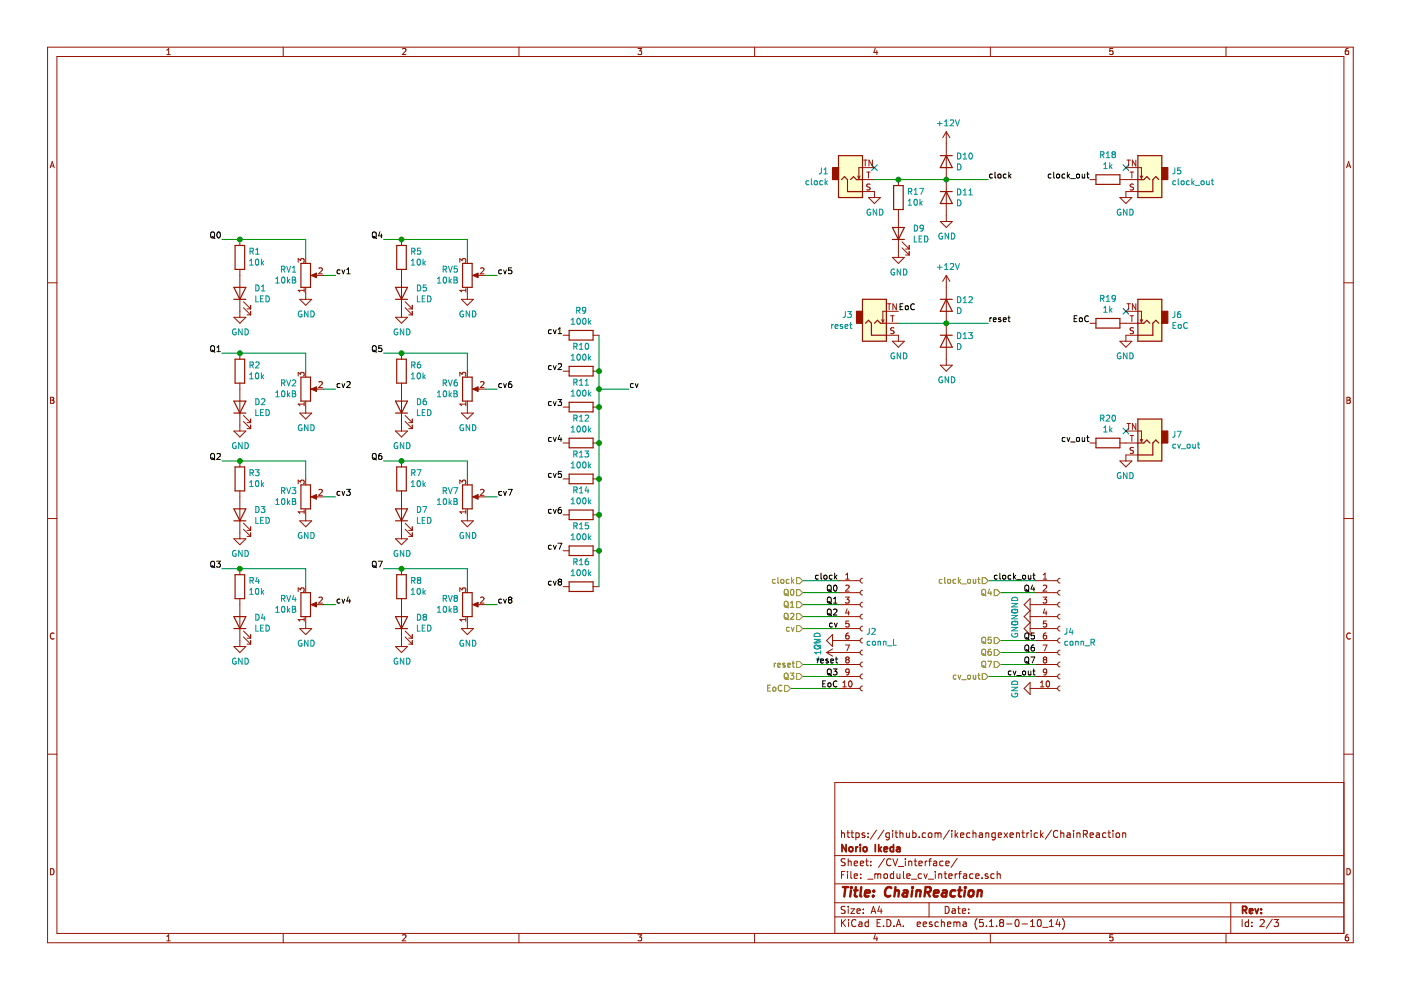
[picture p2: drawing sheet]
EESchema Schematic File Version 4
EELAYER 30 0
EELAYER END
$Descr A4 11693 8268
encoding utf-8
Sheet 2 3
Title "ChainReaction"
Date ""
Rev ""
Comp "Norio Ikeda"
Comment1 "https://github.com/ikechangexentrick/ChainReaction"
Comment2 ""
Comment3 ""
Comment4 ""
$EndDescr
Text Label 9100 3700 2    50   ~ 0
cv_out
$Comp
L Connector:AudioJack2_SwitchT J?
U 1 1
P 9600 3700
AR Path="/62F9C61B" Ref="J?"  Part="1" 
AR Path="/62DBAF4C/62F9C61B" Ref="J?"  Part="1" 
AR Path="/62DB6940/62F9C61B" Ref="J7"  Part="1" 
F 0 "J7" H 9420 3633 50  0000 R CNN
F 1 "cv_out" H 9420 3724 50  0000 R CNN
F 2 "Attenuverter:MJ-355_3.5mm_mono_jack" H 9600 3700 50  0001 C CNN
F 3 "~" H 9600 3700 50  0001 C CNN
	1    9600 3700
	-1   0    0    1   
$EndComp
$Comp
L power:GND #PWR?
U 1 1
P 9400 3800
AR Path="/62F9C621" Ref="#PWR?"  Part="1" 
AR Path="/62DBAF4C/62F9C621" Ref="#PWR?"  Part="1" 
AR Path="/62DB6940/62F9C621" Ref="#PWR032"  Part="1" 
F 0 "#PWR032" H 9400 3550 50  0001 C CNN
F 1 "GND" H 9405 3627 50  0000 C CNN
F 2 "" H 9400 3800 50  0001 C CNN
F 3 "" H 9400 3800 50  0001 C CNN
	1    9400 3800
	-1   0    0    -1  
$EndComp
$Comp
L Device:R R?
U 1 1
P 9250 3700
AR Path="/62F9C627" Ref="R?"  Part="1" 
AR Path="/62DBAF4C/62F9C627" Ref="R?"  Part="1" 
AR Path="/62DB6940/62F9C627" Ref="R20"  Part="1" 
F 0 "R20" V 9043 3700 50  0000 C CNN
F 1 "1k" V 9134 3700 50  0000 C CNN
F 2 "Resistor_THT:R_Axial_DIN0207_L6.3mm_D2.5mm_P2.54mm_Vertical" V 9180 3700 50  0001 C CNN
F 3 "~" H 9250 3700 50  0001 C CNN
	1    9250 3700
	0    1    1    0   
$EndComp
NoConn ~ 9400 3600
$Comp
L Device:R_POT RV?
U 1 1
P 2550 2300
AR Path="/62FA50C2" Ref="RV?"  Part="1" 
AR Path="/62DBAF4C/62FA50C2" Ref="RV?"  Part="1" 
AR Path="/62DB6940/62FA50C2" Ref="RV1"  Part="1" 
F 0 "RV1" H 2480 2254 50  0000 R CNN
F 1 "10kB" H 2480 2345 50  0000 R CNN
F 2 "Attenuverter:Potentiometer_Alps_RK09L_Single_Vertical" H 2550 2300 50  0001 C CNN
F 3 "~" H 2550 2300 50  0001 C CNN
	1    2550 2300
	1    0    0    1   
$EndComp
$Comp
L Device:LED D?
U 1 1
P 2000 2450
AR Path="/62FA50C8" Ref="D?"  Part="1" 
AR Path="/62DBAF4C/62FA50C8" Ref="D?"  Part="1" 
AR Path="/62DB6940/62FA50C8" Ref="D1"  Part="1" 
F 0 "D1" V 2039 2332 50  0000 R CNN
F 1 "LED" V 1948 2332 50  0000 R CNN
F 2 "LED_THT:LED_D4.0mm" H 2000 2450 50  0001 C CNN
F 3 "" H 2000 2450 50  0001 C CNN
	1    2000 2450
	0    -1   -1   0   
$EndComp
$Comp
L Device:R R?
U 1 1
P 2000 2150
AR Path="/62FA50CE" Ref="R?"  Part="1" 
AR Path="/62DBAF4C/62FA50CE" Ref="R?"  Part="1" 
AR Path="/62DB6940/62FA50CE" Ref="R1"  Part="1" 
F 0 "R1" H 1930 2104 50  0000 R CNN
F 1 "10k" H 1930 2195 50  0000 R CNN
F 2 "Resistor_THT:R_Axial_DIN0207_L6.3mm_D2.5mm_P2.54mm_Vertical" V 1930 2150 50  0001 C CNN
F 3 "~" H 2000 2150 50  0001 C CNN
	1    2000 2150
	-1   0    0    1   
$EndComp
$Comp
L power:GND #PWR?
U 1 1
P 2000 2600
AR Path="/62FA50D4" Ref="#PWR?"  Part="1" 
AR Path="/62DBAF4C/62FA50D4" Ref="#PWR?"  Part="1" 
AR Path="/62DB6940/62FA50D4" Ref="#PWR01"  Part="1" 
F 0 "#PWR01" H 2000 2350 50  0001 C CNN
F 1 "GND" H 2005 2427 50  0000 C CNN
F 2 "" H 2000 2600 50  0001 C CNN
F 3 "" H 2000 2600 50  0001 C CNN
	1    2000 2600
	1    0    0    -1  
$EndComp
$Comp
L power:GND #PWR?
U 1 1
P 2550 2450
AR Path="/62FA50DA" Ref="#PWR?"  Part="1" 
AR Path="/62DBAF4C/62FA50DA" Ref="#PWR?"  Part="1" 
AR Path="/62DB6940/62FA50DA" Ref="#PWR05"  Part="1" 
F 0 "#PWR05" H 2550 2200 50  0001 C CNN
F 1 "GND" H 2555 2277 50  0000 C CNN
F 2 "" H 2550 2450 50  0001 C CNN
F 3 "" H 2550 2450 50  0001 C CNN
	1    2550 2450
	1    0    0    -1  
$EndComp
Wire Wire Line
	1850 2000 2000 2000
Wire Wire Line
	2550 2000 2550 2150
Connection ~ 2000 2000
Wire Wire Line
	2000 2000 2550 2000
Wire Wire Line
	2700 2300 2800 2300
Text Label 1850 2000 2    50   ~ 0
Q0
Text Label 2800 2300 0    50   ~ 0
cv1
$Comp
L Device:R_POT RV?
U 1 1
P 2550 3250
AR Path="/62FA50E7" Ref="RV?"  Part="1" 
AR Path="/62DBAF4C/62FA50E7" Ref="RV?"  Part="1" 
AR Path="/62DB6940/62FA50E7" Ref="RV2"  Part="1" 
F 0 "RV2" H 2480 3204 50  0000 R CNN
F 1 "10kB" H 2480 3295 50  0000 R CNN
F 2 "Attenuverter:Potentiometer_Alps_RK09L_Single_Vertical" H 2550 3250 50  0001 C CNN
F 3 "~" H 2550 3250 50  0001 C CNN
	1    2550 3250
	1    0    0    1   
$EndComp
$Comp
L Device:LED D?
U 1 1
P 2000 3400
AR Path="/62FA50ED" Ref="D?"  Part="1" 
AR Path="/62DBAF4C/62FA50ED" Ref="D?"  Part="1" 
AR Path="/62DB6940/62FA50ED" Ref="D2"  Part="1" 
F 0 "D2" V 2039 3282 50  0000 R CNN
F 1 "LED" V 1948 3282 50  0000 R CNN
F 2 "LED_THT:LED_D4.0mm" H 2000 3400 50  0001 C CNN
F 3 "" H 2000 3400 50  0001 C CNN
	1    2000 3400
	0    -1   -1   0   
$EndComp
$Comp
L Device:R R?
U 1 1
P 2000 3100
AR Path="/62FA50F3" Ref="R?"  Part="1" 
AR Path="/62DBAF4C/62FA50F3" Ref="R?"  Part="1" 
AR Path="/62DB6940/62FA50F3" Ref="R2"  Part="1" 
F 0 "R2" H 1930 3054 50  0000 R CNN
F 1 "10k" H 1930 3145 50  0000 R CNN
F 2 "Resistor_THT:R_Axial_DIN0207_L6.3mm_D2.5mm_P2.54mm_Vertical" V 1930 3100 50  0001 C CNN
F 3 "~" H 2000 3100 50  0001 C CNN
	1    2000 3100
	-1   0    0    1   
$EndComp
$Comp
L power:GND #PWR?
U 1 1
P 2000 3550
AR Path="/62FA50F9" Ref="#PWR?"  Part="1" 
AR Path="/62DBAF4C/62FA50F9" Ref="#PWR?"  Part="1" 
AR Path="/62DB6940/62FA50F9" Ref="#PWR02"  Part="1" 
F 0 "#PWR02" H 2000 3300 50  0001 C CNN
F 1 "GND" H 2005 3377 50  0000 C CNN
F 2 "" H 2000 3550 50  0001 C CNN
F 3 "" H 2000 3550 50  0001 C CNN
	1    2000 3550
	1    0    0    -1  
$EndComp
$Comp
L power:GND #PWR?
U 1 1
P 2550 3400
AR Path="/62FA50FF" Ref="#PWR?"  Part="1" 
AR Path="/62DBAF4C/62FA50FF" Ref="#PWR?"  Part="1" 
AR Path="/62DB6940/62FA50FF" Ref="#PWR06"  Part="1" 
F 0 "#PWR06" H 2550 3150 50  0001 C CNN
F 1 "GND" H 2555 3227 50  0000 C CNN
F 2 "" H 2550 3400 50  0001 C CNN
F 3 "" H 2550 3400 50  0001 C CNN
	1    2550 3400
	1    0    0    -1  
$EndComp
Wire Wire Line
	1850 2950 2000 2950
Wire Wire Line
	2550 2950 2550 3100
Connection ~ 2000 2950
Wire Wire Line
	2000 2950 2550 2950
Wire Wire Line
	2700 3250 2800 3250
Text Label 1850 2950 2    50   ~ 0
Q1
Text Label 2800 3250 0    50   ~ 0
cv2
$Comp
L Device:R_POT RV?
U 1 1
P 2550 4150
AR Path="/62FA510C" Ref="RV?"  Part="1" 
AR Path="/62DBAF4C/62FA510C" Ref="RV?"  Part="1" 
AR Path="/62DB6940/62FA510C" Ref="RV3"  Part="1" 
F 0 "RV3" H 2480 4104 50  0000 R CNN
F 1 "10kB" H 2480 4195 50  0000 R CNN
F 2 "Attenuverter:Potentiometer_Alps_RK09L_Single_Vertical" H 2550 4150 50  0001 C CNN
F 3 "~" H 2550 4150 50  0001 C CNN
	1    2550 4150
	1    0    0    1   
$EndComp
$Comp
L Device:LED D?
U 1 1
P 2000 4300
AR Path="/62FA5112" Ref="D?"  Part="1" 
AR Path="/62DBAF4C/62FA5112" Ref="D?"  Part="1" 
AR Path="/62DB6940/62FA5112" Ref="D3"  Part="1" 
F 0 "D3" V 2039 4182 50  0000 R CNN
F 1 "LED" V 1948 4182 50  0000 R CNN
F 2 "LED_THT:LED_D4.0mm" H 2000 4300 50  0001 C CNN
F 3 "" H 2000 4300 50  0001 C CNN
	1    2000 4300
	0    -1   -1   0   
$EndComp
$Comp
L Device:R R?
U 1 1
P 2000 4000
AR Path="/62FA5118" Ref="R?"  Part="1" 
AR Path="/62DBAF4C/62FA5118" Ref="R?"  Part="1" 
AR Path="/62DB6940/62FA5118" Ref="R3"  Part="1" 
F 0 "R3" H 1930 3954 50  0000 R CNN
F 1 "10k" H 1930 4045 50  0000 R CNN
F 2 "Resistor_THT:R_Axial_DIN0207_L6.3mm_D2.5mm_P2.54mm_Vertical" V 1930 4000 50  0001 C CNN
F 3 "~" H 2000 4000 50  0001 C CNN
	1    2000 4000
	-1   0    0    1   
$EndComp
$Comp
L power:GND #PWR?
U 1 1
P 2000 4450
AR Path="/62FA511E" Ref="#PWR?"  Part="1" 
AR Path="/62DBAF4C/62FA511E" Ref="#PWR?"  Part="1" 
AR Path="/62DB6940/62FA511E" Ref="#PWR03"  Part="1" 
F 0 "#PWR03" H 2000 4200 50  0001 C CNN
F 1 "GND" H 2005 4277 50  0000 C CNN
F 2 "" H 2000 4450 50  0001 C CNN
F 3 "" H 2000 4450 50  0001 C CNN
	1    2000 4450
	1    0    0    -1  
$EndComp
$Comp
L power:GND #PWR?
U 1 1
P 2550 4300
AR Path="/62FA5124" Ref="#PWR?"  Part="1" 
AR Path="/62DBAF4C/62FA5124" Ref="#PWR?"  Part="1" 
AR Path="/62DB6940/62FA5124" Ref="#PWR07"  Part="1" 
F 0 "#PWR07" H 2550 4050 50  0001 C CNN
F 1 "GND" H 2555 4127 50  0000 C CNN
F 2 "" H 2550 4300 50  0001 C CNN
F 3 "" H 2550 4300 50  0001 C CNN
	1    2550 4300
	1    0    0    -1  
$EndComp
Wire Wire Line
	1850 3850 2000 3850
Wire Wire Line
	2550 3850 2550 4000
Connection ~ 2000 3850
Wire Wire Line
	2000 3850 2550 3850
Wire Wire Line
	2700 4150 2800 4150
Text Label 1850 3850 2    50   ~ 0
Q2
Text Label 2800 4150 0    50   ~ 0
cv3
$Comp
L Device:R_POT RV?
U 1 1
P 2550 5050
AR Path="/62FA5131" Ref="RV?"  Part="1" 
AR Path="/62DBAF4C/62FA5131" Ref="RV?"  Part="1" 
AR Path="/62DB6940/62FA5131" Ref="RV4"  Part="1" 
F 0 "RV4" H 2480 5004 50  0000 R CNN
F 1 "10kB" H 2480 5095 50  0000 R CNN
F 2 "Attenuverter:Potentiometer_Alps_RK09L_Single_Vertical" H 2550 5050 50  0001 C CNN
F 3 "~" H 2550 5050 50  0001 C CNN
	1    2550 5050
	1    0    0    1   
$EndComp
$Comp
L Device:LED D?
U 1 1
P 2000 5200
AR Path="/62FA5137" Ref="D?"  Part="1" 
AR Path="/62DBAF4C/62FA5137" Ref="D?"  Part="1" 
AR Path="/62DB6940/62FA5137" Ref="D4"  Part="1" 
F 0 "D4" V 2039 5082 50  0000 R CNN
F 1 "LED" V 1948 5082 50  0000 R CNN
F 2 "LED_THT:LED_D4.0mm" H 2000 5200 50  0001 C CNN
F 3 "" H 2000 5200 50  0001 C CNN
	1    2000 5200
	0    -1   -1   0   
$EndComp
$Comp
L Device:R R?
U 1 1
P 2000 4900
AR Path="/62FA513D" Ref="R?"  Part="1" 
AR Path="/62DBAF4C/62FA513D" Ref="R?"  Part="1" 
AR Path="/62DB6940/62FA513D" Ref="R4"  Part="1" 
F 0 "R4" H 1930 4854 50  0000 R CNN
F 1 "10k" H 1930 4945 50  0000 R CNN
F 2 "Resistor_THT:R_Axial_DIN0207_L6.3mm_D2.5mm_P2.54mm_Vertical" V 1930 4900 50  0001 C CNN
F 3 "~" H 2000 4900 50  0001 C CNN
	1    2000 4900
	-1   0    0    1   
$EndComp
$Comp
L power:GND #PWR?
U 1 1
P 2000 5350
AR Path="/62FA5143" Ref="#PWR?"  Part="1" 
AR Path="/62DBAF4C/62FA5143" Ref="#PWR?"  Part="1" 
AR Path="/62DB6940/62FA5143" Ref="#PWR04"  Part="1" 
F 0 "#PWR04" H 2000 5100 50  0001 C CNN
F 1 "GND" H 2005 5177 50  0000 C CNN
F 2 "" H 2000 5350 50  0001 C CNN
F 3 "" H 2000 5350 50  0001 C CNN
	1    2000 5350
	1    0    0    -1  
$EndComp
$Comp
L power:GND #PWR?
U 1 1
P 2550 5200
AR Path="/62FA5149" Ref="#PWR?"  Part="1" 
AR Path="/62DBAF4C/62FA5149" Ref="#PWR?"  Part="1" 
AR Path="/62DB6940/62FA5149" Ref="#PWR08"  Part="1" 
F 0 "#PWR08" H 2550 4950 50  0001 C CNN
F 1 "GND" H 2555 5027 50  0000 C CNN
F 2 "" H 2550 5200 50  0001 C CNN
F 3 "" H 2550 5200 50  0001 C CNN
	1    2550 5200
	1    0    0    -1  
$EndComp
Wire Wire Line
	1850 4750 2000 4750
Wire Wire Line
	2550 4750 2550 4900
Connection ~ 2000 4750
Wire Wire Line
	2000 4750 2550 4750
Wire Wire Line
	2700 5050 2800 5050
Text Label 1850 4750 2    50   ~ 0
Q3
Text Label 2800 5050 0    50   ~ 0
cv4
$Comp
L Device:R_POT RV?
U 1 1
P 3900 2300
AR Path="/62FA5156" Ref="RV?"  Part="1" 
AR Path="/62DBAF4C/62FA5156" Ref="RV?"  Part="1" 
AR Path="/62DB6940/62FA5156" Ref="RV5"  Part="1" 
F 0 "RV5" H 3830 2254 50  0000 R CNN
F 1 "10kB" H 3830 2345 50  0000 R CNN
F 2 "Attenuverter:Potentiometer_Alps_RK09L_Single_Vertical" H 3900 2300 50  0001 C CNN
F 3 "~" H 3900 2300 50  0001 C CNN
	1    3900 2300
	1    0    0    1   
$EndComp
$Comp
L Device:LED D?
U 1 1
P 3350 2450
AR Path="/62FA515C" Ref="D?"  Part="1" 
AR Path="/62DBAF4C/62FA515C" Ref="D?"  Part="1" 
AR Path="/62DB6940/62FA515C" Ref="D5"  Part="1" 
F 0 "D5" V 3389 2332 50  0000 R CNN
F 1 "LED" V 3298 2332 50  0000 R CNN
F 2 "LED_THT:LED_D4.0mm" H 3350 2450 50  0001 C CNN
F 3 "" H 3350 2450 50  0001 C CNN
	1    3350 2450
	0    -1   -1   0   
$EndComp
$Comp
L Device:R R?
U 1 1
P 3350 2150
AR Path="/62FA5162" Ref="R?"  Part="1" 
AR Path="/62DBAF4C/62FA5162" Ref="R?"  Part="1" 
AR Path="/62DB6940/62FA5162" Ref="R5"  Part="1" 
F 0 "R5" H 3280 2104 50  0000 R CNN
F 1 "10k" H 3280 2195 50  0000 R CNN
F 2 "Resistor_THT:R_Axial_DIN0207_L6.3mm_D2.5mm_P2.54mm_Vertical" V 3280 2150 50  0001 C CNN
F 3 "~" H 3350 2150 50  0001 C CNN
	1    3350 2150
	-1   0    0    1   
$EndComp
$Comp
L power:GND #PWR?
U 1 1
P 3350 2600
AR Path="/62FA5168" Ref="#PWR?"  Part="1" 
AR Path="/62DBAF4C/62FA5168" Ref="#PWR?"  Part="1" 
AR Path="/62DB6940/62FA5168" Ref="#PWR09"  Part="1" 
F 0 "#PWR09" H 3350 2350 50  0001 C CNN
F 1 "GND" H 3355 2427 50  0000 C CNN
F 2 "" H 3350 2600 50  0001 C CNN
F 3 "" H 3350 2600 50  0001 C CNN
	1    3350 2600
	1    0    0    -1  
$EndComp
$Comp
L power:GND #PWR?
U 1 1
P 3900 2450
AR Path="/62FA516E" Ref="#PWR?"  Part="1" 
AR Path="/62DBAF4C/62FA516E" Ref="#PWR?"  Part="1" 
AR Path="/62DB6940/62FA516E" Ref="#PWR013"  Part="1" 
F 0 "#PWR013" H 3900 2200 50  0001 C CNN
F 1 "GND" H 3905 2277 50  0000 C CNN
F 2 "" H 3900 2450 50  0001 C CNN
F 3 "" H 3900 2450 50  0001 C CNN
	1    3900 2450
	1    0    0    -1  
$EndComp
Wire Wire Line
	3200 2000 3350 2000
Wire Wire Line
	3900 2000 3900 2150
Connection ~ 3350 2000
Wire Wire Line
	3350 2000 3900 2000
Wire Wire Line
	4050 2300 4150 2300
Text Label 3200 2000 2    50   ~ 0
Q4
$Comp
L Device:R_POT RV?
U 1 1
P 3900 3250
AR Path="/62FA517A" Ref="RV?"  Part="1" 
AR Path="/62DBAF4C/62FA517A" Ref="RV?"  Part="1" 
AR Path="/62DB6940/62FA517A" Ref="RV6"  Part="1" 
F 0 "RV6" H 3830 3204 50  0000 R CNN
F 1 "10kB" H 3830 3295 50  0000 R CNN
F 2 "Attenuverter:Potentiometer_Alps_RK09L_Single_Vertical" H 3900 3250 50  0001 C CNN
F 3 "~" H 3900 3250 50  0001 C CNN
	1    3900 3250
	1    0    0    1   
$EndComp
$Comp
L Device:LED D?
U 1 1
P 3350 3400
AR Path="/62FA5180" Ref="D?"  Part="1" 
AR Path="/62DBAF4C/62FA5180" Ref="D?"  Part="1" 
AR Path="/62DB6940/62FA5180" Ref="D6"  Part="1" 
F 0 "D6" V 3389 3282 50  0000 R CNN
F 1 "LED" V 3298 3282 50  0000 R CNN
F 2 "LED_THT:LED_D4.0mm" H 3350 3400 50  0001 C CNN
F 3 "" H 3350 3400 50  0001 C CNN
	1    3350 3400
	0    -1   -1   0   
$EndComp
$Comp
L Device:R R?
U 1 1
P 3350 3100
AR Path="/62FA5186" Ref="R?"  Part="1" 
AR Path="/62DBAF4C/62FA5186" Ref="R?"  Part="1" 
AR Path="/62DB6940/62FA5186" Ref="R6"  Part="1" 
F 0 "R6" H 3280 3054 50  0000 R CNN
F 1 "10k" H 3280 3145 50  0000 R CNN
F 2 "Resistor_THT:R_Axial_DIN0207_L6.3mm_D2.5mm_P2.54mm_Vertical" V 3280 3100 50  0001 C CNN
F 3 "~" H 3350 3100 50  0001 C CNN
	1    3350 3100
	-1   0    0    1   
$EndComp
$Comp
L power:GND #PWR?
U 1 1
P 3350 3550
AR Path="/62FA518C" Ref="#PWR?"  Part="1" 
AR Path="/62DBAF4C/62FA518C" Ref="#PWR?"  Part="1" 
AR Path="/62DB6940/62FA518C" Ref="#PWR010"  Part="1" 
F 0 "#PWR010" H 3350 3300 50  0001 C CNN
F 1 "GND" H 3355 3377 50  0000 C CNN
F 2 "" H 3350 3550 50  0001 C CNN
F 3 "" H 3350 3550 50  0001 C CNN
	1    3350 3550
	1    0    0    -1  
$EndComp
$Comp
L power:GND #PWR?
U 1 1
P 3900 3400
AR Path="/62FA5192" Ref="#PWR?"  Part="1" 
AR Path="/62DBAF4C/62FA5192" Ref="#PWR?"  Part="1" 
AR Path="/62DB6940/62FA5192" Ref="#PWR014"  Part="1" 
F 0 "#PWR014" H 3900 3150 50  0001 C CNN
F 1 "GND" H 3905 3227 50  0000 C CNN
F 2 "" H 3900 3400 50  0001 C CNN
F 3 "" H 3900 3400 50  0001 C CNN
	1    3900 3400
	1    0    0    -1  
$EndComp
Wire Wire Line
	3200 2950 3350 2950
Wire Wire Line
	3900 2950 3900 3100
Connection ~ 3350 2950
Wire Wire Line
	3350 2950 3900 2950
Wire Wire Line
	4050 3250 4150 3250
Text Label 3200 2950 2    50   ~ 0
Q5
$Comp
L Device:R_POT RV?
U 1 1
P 3900 4150
AR Path="/62FA519E" Ref="RV?"  Part="1" 
AR Path="/62DBAF4C/62FA519E" Ref="RV?"  Part="1" 
AR Path="/62DB6940/62FA519E" Ref="RV7"  Part="1" 
F 0 "RV7" H 3830 4104 50  0000 R CNN
F 1 "10kB" H 3830 4195 50  0000 R CNN
F 2 "Attenuverter:Potentiometer_Alps_RK09L_Single_Vertical" H 3900 4150 50  0001 C CNN
F 3 "~" H 3900 4150 50  0001 C CNN
	1    3900 4150
	1    0    0    1   
$EndComp
$Comp
L Device:LED D?
U 1 1
P 3350 4300
AR Path="/62FA51A4" Ref="D?"  Part="1" 
AR Path="/62DBAF4C/62FA51A4" Ref="D?"  Part="1" 
AR Path="/62DB6940/62FA51A4" Ref="D7"  Part="1" 
F 0 "D7" V 3389 4182 50  0000 R CNN
F 1 "LED" V 3298 4182 50  0000 R CNN
F 2 "LED_THT:LED_D4.0mm" H 3350 4300 50  0001 C CNN
F 3 "" H 3350 4300 50  0001 C CNN
	1    3350 4300
	0    -1   -1   0   
$EndComp
$Comp
L Device:R R?
U 1 1
P 3350 4000
AR Path="/62FA51AA" Ref="R?"  Part="1" 
AR Path="/62DBAF4C/62FA51AA" Ref="R?"  Part="1" 
AR Path="/62DB6940/62FA51AA" Ref="R7"  Part="1" 
F 0 "R7" H 3280 3954 50  0000 R CNN
F 1 "10k" H 3280 4045 50  0000 R CNN
F 2 "Resistor_THT:R_Axial_DIN0207_L6.3mm_D2.5mm_P2.54mm_Vertical" V 3280 4000 50  0001 C CNN
F 3 "~" H 3350 4000 50  0001 C CNN
	1    3350 4000
	-1   0    0    1   
$EndComp
$Comp
L power:GND #PWR?
U 1 1
P 3350 4450
AR Path="/62FA51B0" Ref="#PWR?"  Part="1" 
AR Path="/62DBAF4C/62FA51B0" Ref="#PWR?"  Part="1" 
AR Path="/62DB6940/62FA51B0" Ref="#PWR011"  Part="1" 
F 0 "#PWR011" H 3350 4200 50  0001 C CNN
F 1 "GND" H 3355 4277 50  0000 C CNN
F 2 "" H 3350 4450 50  0001 C CNN
F 3 "" H 3350 4450 50  0001 C CNN
	1    3350 4450
	1    0    0    -1  
$EndComp
$Comp
L power:GND #PWR?
U 1 1
P 3900 4300
AR Path="/62FA51B6" Ref="#PWR?"  Part="1" 
AR Path="/62DBAF4C/62FA51B6" Ref="#PWR?"  Part="1" 
AR Path="/62DB6940/62FA51B6" Ref="#PWR015"  Part="1" 
F 0 "#PWR015" H 3900 4050 50  0001 C CNN
F 1 "GND" H 3905 4127 50  0000 C CNN
F 2 "" H 3900 4300 50  0001 C CNN
F 3 "" H 3900 4300 50  0001 C CNN
	1    3900 4300
	1    0    0    -1  
$EndComp
Wire Wire Line
	3200 3850 3350 3850
Wire Wire Line
	3900 3850 3900 4000
Connection ~ 3350 3850
Wire Wire Line
	3350 3850 3900 3850
Wire Wire Line
	4050 4150 4150 4150
Text Label 3200 3850 2    50   ~ 0
Q6
$Comp
L Device:R_POT RV?
U 1 1
P 3900 5050
AR Path="/62FA51C2" Ref="RV?"  Part="1" 
AR Path="/62DBAF4C/62FA51C2" Ref="RV?"  Part="1" 
AR Path="/62DB6940/62FA51C2" Ref="RV8"  Part="1" 
F 0 "RV8" H 3830 5004 50  0000 R CNN
F 1 "10kB" H 3830 5095 50  0000 R CNN
F 2 "Attenuverter:Potentiometer_Alps_RK09L_Single_Vertical" H 3900 5050 50  0001 C CNN
F 3 "~" H 3900 5050 50  0001 C CNN
	1    3900 5050
	1    0    0    1   
$EndComp
$Comp
L Device:LED D?
U 1 1
P 3350 5200
AR Path="/62FA51C8" Ref="D?"  Part="1" 
AR Path="/62DBAF4C/62FA51C8" Ref="D?"  Part="1" 
AR Path="/62DB6940/62FA51C8" Ref="D8"  Part="1" 
F 0 "D8" V 3389 5082 50  0000 R CNN
F 1 "LED" V 3298 5082 50  0000 R CNN
F 2 "LED_THT:LED_D4.0mm" H 3350 5200 50  0001 C CNN
F 3 "" H 3350 5200 50  0001 C CNN
	1    3350 5200
	0    -1   -1   0   
$EndComp
$Comp
L Device:R R?
U 1 1
P 3350 4900
AR Path="/62FA51CE" Ref="R?"  Part="1" 
AR Path="/62DBAF4C/62FA51CE" Ref="R?"  Part="1" 
AR Path="/62DB6940/62FA51CE" Ref="R8"  Part="1" 
F 0 "R8" H 3280 4854 50  0000 R CNN
F 1 "10k" H 3280 4945 50  0000 R CNN
F 2 "Resistor_THT:R_Axial_DIN0207_L6.3mm_D2.5mm_P2.54mm_Vertical" V 3280 4900 50  0001 C CNN
F 3 "~" H 3350 4900 50  0001 C CNN
	1    3350 4900
	-1   0    0    1   
$EndComp
$Comp
L power:GND #PWR?
U 1 1
P 3350 5350
AR Path="/62FA51D4" Ref="#PWR?"  Part="1" 
AR Path="/62DBAF4C/62FA51D4" Ref="#PWR?"  Part="1" 
AR Path="/62DB6940/62FA51D4" Ref="#PWR012"  Part="1" 
F 0 "#PWR012" H 3350 5100 50  0001 C CNN
F 1 "GND" H 3355 5177 50  0000 C CNN
F 2 "" H 3350 5350 50  0001 C CNN
F 3 "" H 3350 5350 50  0001 C CNN
	1    3350 5350
	1    0    0    -1  
$EndComp
$Comp
L power:GND #PWR?
U 1 1
P 3900 5200
AR Path="/62FA51DA" Ref="#PWR?"  Part="1" 
AR Path="/62DBAF4C/62FA51DA" Ref="#PWR?"  Part="1" 
AR Path="/62DB6940/62FA51DA" Ref="#PWR016"  Part="1" 
F 0 "#PWR016" H 3900 4950 50  0001 C CNN
F 1 "GND" H 3905 5027 50  0000 C CNN
F 2 "" H 3900 5200 50  0001 C CNN
F 3 "" H 3900 5200 50  0001 C CNN
	1    3900 5200
	1    0    0    -1  
$EndComp
Wire Wire Line
	3200 4750 3350 4750
Wire Wire Line
	3900 4750 3900 4900
Connection ~ 3350 4750
Wire Wire Line
	3350 4750 3900 4750
Wire Wire Line
	4050 5050 4150 5050
Text Label 3200 4750 2    50   ~ 0
Q7
Text Label 4150 5050 0    50   ~ 0
cv8
Text Label 4150 4150 0    50   ~ 0
cv7
Text Label 4150 3250 0    50   ~ 0
cv6
Text Label 4150 2300 0    50   ~ 0
cv5
$Comp
L Device:D D?
U 1 1
P 7900 1350
AR Path="/62FCF5ED" Ref="D?"  Part="1" 
AR Path="/62DB6940/62FCF5ED" Ref="D10"  Part="1" 
F 0 "D10" V 7854 1430 50  0000 L CNN
F 1 "D" V 7945 1430 50  0000 L CNN
F 2 "Diode_THT:D_DO-34_SOD68_P2.54mm_Vertical_AnodeUp" H 7900 1350 50  0001 C CNN
F 3 "~" H 7900 1350 50  0001 C CNN
	1    7900 1350
	0    1    1    0   
$EndComp
$Comp
L Device:D D?
U 1 1
P 7900 1650
AR Path="/62FCF5F3" Ref="D?"  Part="1" 
AR Path="/62DB6940/62FCF5F3" Ref="D11"  Part="1" 
F 0 "D11" V 7854 1730 50  0000 L CNN
F 1 "D" V 7945 1730 50  0000 L CNN
F 2 "Diode_THT:D_DO-34_SOD68_P2.54mm_Vertical_AnodeUp" H 7900 1650 50  0001 C CNN
F 3 "~" H 7900 1650 50  0001 C CNN
	1    7900 1650
	0    1    1    0   
$EndComp
$Comp
L Connector:AudioJack2_SwitchT J?
U 1 1
P 7100 1500
AR Path="/62FCF5F9" Ref="J?"  Part="1" 
AR Path="/62DB6940/62FCF5F9" Ref="J1"  Part="1" 
F 0 "J1" H 6920 1433 50  0000 R CNN
F 1 "clock" H 6920 1524 50  0000 R CNN
F 2 "Attenuverter:MJ-355_3.5mm_mono_jack" H 7100 1500 50  0001 C CNN
F 3 "~" H 7100 1500 50  0001 C CNN
	1    7100 1500
	1    0    0    1   
$EndComp
Wire Wire Line
	7300 1500 7500 1500
Connection ~ 7900 1500
Wire Wire Line
	7900 1500 8250 1500
$Comp
L Connector:AudioJack2_SwitchT J?
U 1 1
P 7300 2700
AR Path="/62FCF602" Ref="J?"  Part="1" 
AR Path="/62DB6940/62FCF602" Ref="J3"  Part="1" 
F 0 "J3" H 7120 2633 50  0000 R CNN
F 1 "reset" H 7120 2724 50  0000 R CNN
F 2 "Attenuverter:MJ-355_3.5mm_mono_jack" H 7300 2700 50  0001 C CNN
F 3 "~" H 7300 2700 50  0001 C CNN
	1    7300 2700
	1    0    0    1   
$EndComp
$Comp
L power:GND #PWR?
U 1 1
P 7300 1600
AR Path="/62FCF608" Ref="#PWR?"  Part="1" 
AR Path="/62DB6940/62FCF608" Ref="#PWR019"  Part="1" 
F 0 "#PWR019" H 7300 1350 50  0001 C CNN
F 1 "GND" H 7305 1427 50  0000 C CNN
F 2 "" H 7300 1600 50  0001 C CNN
F 3 "" H 7300 1600 50  0001 C CNN
	1    7300 1600
	1    0    0    -1  
$EndComp
$Comp
L power:GND #PWR?
U 1 1
P 7900 1800
AR Path="/62FCF60E" Ref="#PWR?"  Part="1" 
AR Path="/62DB6940/62FCF60E" Ref="#PWR023"  Part="1" 
F 0 "#PWR023" H 7900 1550 50  0001 C CNN
F 1 "GND" H 7905 1627 50  0000 C CNN
F 2 "" H 7900 1800 50  0001 C CNN
F 3 "" H 7900 1800 50  0001 C CNN
	1    7900 1800
	1    0    0    -1  
$EndComp
$Comp
L power:+12V #PWR?
U 1 1
P 7900 1200
AR Path="/62FCF614" Ref="#PWR?"  Part="1" 
AR Path="/62DB6940/62FCF614" Ref="#PWR022"  Part="1" 
F 0 "#PWR022" H 7900 1050 50  0001 C CNN
F 1 "+12V" H 7915 1373 50  0000 C CNN
F 2 "" H 7900 1200 50  0001 C CNN
F 3 "" H 7900 1200 50  0001 C CNN
	1    7900 1200
	1    0    0    -1  
$EndComp
$Comp
L power:GND #PWR?
U 1 1
P 7500 2800
AR Path="/62FCF61A" Ref="#PWR?"  Part="1" 
AR Path="/62DB6940/62FCF61A" Ref="#PWR021"  Part="1" 
F 0 "#PWR021" H 7500 2550 50  0001 C CNN
F 1 "GND" H 7505 2627 50  0000 C CNN
F 2 "" H 7500 2800 50  0001 C CNN
F 3 "" H 7500 2800 50  0001 C CNN
	1    7500 2800
	1    0    0    -1  
$EndComp
Text Label 7500 2600 0    50   ~ 0
EoC
NoConn ~ 7300 1400
Text Label 8250 2700 0    50   ~ 0
reset
Text Label 8250 1500 0    50   ~ 0
clock
$Comp
L Connector:AudioJack2_SwitchT J?
U 1 1
P 9600 2700
AR Path="/62FCF624" Ref="J?"  Part="1" 
AR Path="/62DB6940/62FCF624" Ref="J6"  Part="1" 
F 0 "J6" H 9420 2633 50  0000 R CNN
F 1 "EoC" H 9420 2724 50  0000 R CNN
F 2 "Attenuverter:MJ-355_3.5mm_mono_jack" H 9600 2700 50  0001 C CNN
F 3 "~" H 9600 2700 50  0001 C CNN
	1    9600 2700
	-1   0    0    1   
$EndComp
$Comp
L power:GND #PWR?
U 1 1
P 9400 2800
AR Path="/62FCF62A" Ref="#PWR?"  Part="1" 
AR Path="/62DB6940/62FCF62A" Ref="#PWR031"  Part="1" 
F 0 "#PWR031" H 9400 2550 50  0001 C CNN
F 1 "GND" H 9405 2627 50  0000 C CNN
F 2 "" H 9400 2800 50  0001 C CNN
F 3 "" H 9400 2800 50  0001 C CNN
	1    9400 2800
	-1   0    0    -1  
$EndComp
$Comp
L Device:R R?
U 1 1
P 9250 2700
AR Path="/62FCF630" Ref="R?"  Part="1" 
AR Path="/62DB6940/62FCF630" Ref="R19"  Part="1" 
F 0 "R19" V 9043 2700 50  0000 C CNN
F 1 "1k" V 9134 2700 50  0000 C CNN
F 2 "Resistor_THT:R_Axial_DIN0207_L6.3mm_D2.5mm_P2.54mm_Vertical" V 9180 2700 50  0001 C CNN
F 3 "~" H 9250 2700 50  0001 C CNN
	1    9250 2700
	0    1    1    0   
$EndComp
NoConn ~ 9400 2600
Text Label 9100 2700 2    50   ~ 0
EoC
$Comp
L Device:LED D?
U 1 1
P 7500 1950
AR Path="/62FCF638" Ref="D?"  Part="1" 
AR Path="/62DB6940/62FCF638" Ref="D9"  Part="1" 
F 0 "D9" V 7539 1832 50  0000 R CNN
F 1 "LED" V 7448 1832 50  0000 R CNN
F 2 "LED_THT:LED_D4.0mm" H 7500 1950 50  0001 C CNN
F 3 "" H 7500 1950 50  0001 C CNN
	1    7500 1950
	0    -1   -1   0   
$EndComp
$Comp
L Device:R R?
U 1 1
P 7500 1650
AR Path="/62FCF63E" Ref="R?"  Part="1" 
AR Path="/62DB6940/62FCF63E" Ref="R17"  Part="1" 
F 0 "R17" H 7430 1604 50  0000 R CNN
F 1 "10k" H 7430 1695 50  0000 R CNN
F 2 "Resistor_THT:R_Axial_DIN0207_L6.3mm_D2.5mm_P2.54mm_Vertical" V 7430 1650 50  0001 C CNN
F 3 "~" H 7500 1650 50  0001 C CNN
	1    7500 1650
	-1   0    0    1   
$EndComp
$Comp
L power:GND #PWR?
U 1 1
P 7500 2100
AR Path="/62FCF644" Ref="#PWR?"  Part="1" 
AR Path="/62DB6940/62FCF644" Ref="#PWR020"  Part="1" 
F 0 "#PWR020" H 7500 1850 50  0001 C CNN
F 1 "GND" H 7505 1927 50  0000 C CNN
F 2 "" H 7500 2100 50  0001 C CNN
F 3 "" H 7500 2100 50  0001 C CNN
	1    7500 2100
	1    0    0    -1  
$EndComp
Wire Wire Line
	7500 1500 7900 1500
Connection ~ 7500 1500
$Comp
L Device:D D?
U 1 1
P 7900 2550
AR Path="/62FCF64C" Ref="D?"  Part="1" 
AR Path="/62DB6940/62FCF64C" Ref="D12"  Part="1" 
F 0 "D12" V 7854 2630 50  0000 L CNN
F 1 "D" V 7945 2630 50  0000 L CNN
F 2 "Diode_THT:D_DO-34_SOD68_P2.54mm_Vertical_AnodeUp" H 7900 2550 50  0001 C CNN
F 3 "~" H 7900 2550 50  0001 C CNN
	1    7900 2550
	0    1    1    0   
$EndComp
$Comp
L Device:D D?
U 1 1
P 7900 2850
AR Path="/62FCF652" Ref="D?"  Part="1" 
AR Path="/62DB6940/62FCF652" Ref="D13"  Part="1" 
F 0 "D13" V 7854 2930 50  0000 L CNN
F 1 "D" V 7945 2930 50  0000 L CNN
F 2 "Diode_THT:D_DO-34_SOD68_P2.54mm_Vertical_AnodeUp" H 7900 2850 50  0001 C CNN
F 3 "~" H 7900 2850 50  0001 C CNN
	1    7900 2850
	0    1    1    0   
$EndComp
Connection ~ 7900 2700
Wire Wire Line
	7900 2700 8250 2700
$Comp
L power:GND #PWR?
U 1 1
P 7900 3000
AR Path="/62FCF65A" Ref="#PWR?"  Part="1" 
AR Path="/62DB6940/62FCF65A" Ref="#PWR025"  Part="1" 
F 0 "#PWR025" H 7900 2750 50  0001 C CNN
F 1 "GND" H 7905 2827 50  0000 C CNN
F 2 "" H 7900 3000 50  0001 C CNN
F 3 "" H 7900 3000 50  0001 C CNN
	1    7900 3000
	1    0    0    -1  
$EndComp
$Comp
L power:+12V #PWR?
U 1 1
P 7900 2400
AR Path="/62FCF660" Ref="#PWR?"  Part="1" 
AR Path="/62DB6940/62FCF660" Ref="#PWR024"  Part="1" 
F 0 "#PWR024" H 7900 2250 50  0001 C CNN
F 1 "+12V" H 7915 2573 50  0000 C CNN
F 2 "" H 7900 2400 50  0001 C CNN
F 3 "" H 7900 2400 50  0001 C CNN
	1    7900 2400
	1    0    0    -1  
$EndComp
Wire Wire Line
	7500 2700 7900 2700
Text Label 9100 1500 2    50   ~ 0
clock_out
$Comp
L Connector:AudioJack2_SwitchT J?
U 1 1
P 9600 1500
AR Path="/62FCF668" Ref="J?"  Part="1" 
AR Path="/62DB6940/62FCF668" Ref="J5"  Part="1" 
F 0 "J5" H 9420 1433 50  0000 R CNN
F 1 "clock_out" H 9420 1524 50  0000 R CNN
F 2 "Attenuverter:MJ-355_3.5mm_mono_jack" H 9600 1500 50  0001 C CNN
F 3 "~" H 9600 1500 50  0001 C CNN
	1    9600 1500
	-1   0    0    1   
$EndComp
$Comp
L power:GND #PWR?
U 1 1
P 9400 1600
AR Path="/62FCF66E" Ref="#PWR?"  Part="1" 
AR Path="/62DB6940/62FCF66E" Ref="#PWR030"  Part="1" 
F 0 "#PWR030" H 9400 1350 50  0001 C CNN
F 1 "GND" H 9405 1427 50  0000 C CNN
F 2 "" H 9400 1600 50  0001 C CNN
F 3 "" H 9400 1600 50  0001 C CNN
	1    9400 1600
	-1   0    0    -1  
$EndComp
$Comp
L Device:R R?
U 1 1
P 9250 1500
AR Path="/62FCF674" Ref="R?"  Part="1" 
AR Path="/62DB6940/62FCF674" Ref="R18"  Part="1" 
F 0 "R18" V 9043 1500 50  0000 C CNN
F 1 "1k" V 9134 1500 50  0000 C CNN
F 2 "Resistor_THT:R_Axial_DIN0207_L6.3mm_D2.5mm_P2.54mm_Vertical" V 9180 1500 50  0001 C CNN
F 3 "~" H 9250 1500 50  0001 C CNN
	1    9250 1500
	0    1    1    0   
$EndComp
NoConn ~ 9400 1400
Text Label 7000 4950 2    50   ~ 0
Q0
Text Label 7000 5050 2    50   ~ 0
Q1
Text Label 7000 5150 2    50   ~ 0
Q2
Text Label 7000 5650 2    50   ~ 0
Q3
Text Label 8650 4950 2    50   ~ 0
Q4
Text Label 8650 5350 2    50   ~ 0
Q5
Text Label 8650 5450 2    50   ~ 0
Q6
Text Label 8650 5550 2    50   ~ 0
Q7
Text Label 8650 5650 2    50   ~ 0
cv_out
Text Label 7000 5550 2    50   ~ 0
reset
Text Label 7000 4850 2    50   ~ 0
clock
Text Label 8650 4850 2    50   ~ 0
clock_out
Text Label 7000 5750 2    50   ~ 0
EoC
$Comp
L power:+12V #PWR?
U 1 1
P 7000 5450
AR Path="/62FE5238" Ref="#PWR?"  Part="1" 
AR Path="/62DB6940/62FE5238" Ref="#PWR018"  Part="1" 
F 0 "#PWR018" H 7000 5300 50  0001 C CNN
F 1 "+12V" H 7015 5623 50  0000 C CNN
F 2 "" H 7000 5450 50  0001 C CNN
F 3 "" H 7000 5450 50  0001 C CNN
	1    7000 5450
	0    -1   -1   0   
$EndComp
$Comp
L power:GND #PWR?
U 1 1
P 8650 5750
AR Path="/62FE54DC" Ref="#PWR?"  Part="1" 
AR Path="/62DB6940/62FE54DC" Ref="#PWR029"  Part="1" 
F 0 "#PWR029" H 8650 5500 50  0001 C CNN
F 1 "GND" H 8655 5577 50  0000 C CNN
F 2 "" H 8650 5750 50  0001 C CNN
F 3 "" H 8650 5750 50  0001 C CNN
	1    8650 5750
	0    1    1    0   
$EndComp
Text HLabel 6700 4850 0    50   Input ~ 0
clock
Text HLabel 6700 5050 0    50   Input ~ 0
Q1
Text HLabel 6700 4950 0    50   Input ~ 0
Q0
Text HLabel 6700 5150 0    50   Input ~ 0
Q2
Text HLabel 6700 5650 0    50   Input ~ 0
Q3
Text HLabel 8350 4950 0    50   Input ~ 0
Q4
Text HLabel 8350 5350 0    50   Input ~ 0
Q5
Text HLabel 8350 5450 0    50   Input ~ 0
Q6
Text HLabel 8350 5550 0    50   Input ~ 0
Q7
Text HLabel 6700 5550 0    50   Input ~ 0
reset
Text HLabel 8250 4850 0    50   Input ~ 0
clock_out
Text HLabel 6600 5750 0    50   Input ~ 0
EoC
Text HLabel 8250 5650 0    50   Input ~ 0
cv_out
Wire Wire Line
	6700 4850 7000 4850
Wire Wire Line
	7000 4950 6700 4950
Wire Wire Line
	6700 5050 7000 5050
Wire Wire Line
	7000 5150 6700 5150
Wire Wire Line
	6700 5650 7000 5650
Wire Wire Line
	8650 4950 8350 4950
Wire Wire Line
	8350 5350 8650 5350
Wire Wire Line
	8650 5450 8350 5450
Wire Wire Line
	8350 5550 8650 5550
Wire Wire Line
	7000 5550 6700 5550
Wire Wire Line
	8250 4850 8650 4850
Wire Wire Line
	7000 5750 6600 5750
Wire Wire Line
	8250 5650 8650 5650
$Comp
L Device:R R?
U 1 1
P 4850 2800
AR Path="/633D0F2B" Ref="R?"  Part="1" 
AR Path="/62DBAF4C/633D0F2B" Ref="R?"  Part="1" 
AR Path="/62DB6940/633D0F2B" Ref="R9"  Part="1" 
F 0 "R9" V 4643 2800 50  0000 C CNN
F 1 "100k" V 4734 2800 50  0000 C CNN
F 2 "Resistor_THT:R_Axial_DIN0207_L6.3mm_D2.5mm_P2.54mm_Vertical" V 4780 2800 50  0001 C CNN
F 3 "~" H 4850 2800 50  0001 C CNN
	1    4850 2800
	0    1    1    0   
$EndComp
$Comp
L Device:R R?
U 1 1
P 4850 3100
AR Path="/633D0F31" Ref="R?"  Part="1" 
AR Path="/62DBAF4C/633D0F31" Ref="R?"  Part="1" 
AR Path="/62DB6940/633D0F31" Ref="R10"  Part="1" 
F 0 "R10" V 4643 3100 50  0000 C CNN
F 1 "100k" V 4734 3100 50  0000 C CNN
F 2 "Resistor_THT:R_Axial_DIN0207_L6.3mm_D2.5mm_P2.54mm_Vertical" V 4780 3100 50  0001 C CNN
F 3 "~" H 4850 3100 50  0001 C CNN
	1    4850 3100
	0    1    1    0   
$EndComp
$Comp
L Device:R R?
U 1 1
P 4850 3400
AR Path="/633D0F37" Ref="R?"  Part="1" 
AR Path="/62DBAF4C/633D0F37" Ref="R?"  Part="1" 
AR Path="/62DB6940/633D0F37" Ref="R11"  Part="1" 
F 0 "R11" V 4643 3400 50  0000 C CNN
F 1 "100k" V 4734 3400 50  0000 C CNN
F 2 "Resistor_THT:R_Axial_DIN0207_L6.3mm_D2.5mm_P2.54mm_Vertical" V 4780 3400 50  0001 C CNN
F 3 "~" H 4850 3400 50  0001 C CNN
	1    4850 3400
	0    1    1    0   
$EndComp
$Comp
L Device:R R?
U 1 1
P 4850 3700
AR Path="/633D0F3D" Ref="R?"  Part="1" 
AR Path="/62DBAF4C/633D0F3D" Ref="R?"  Part="1" 
AR Path="/62DB6940/633D0F3D" Ref="R12"  Part="1" 
F 0 "R12" V 4643 3700 50  0000 C CNN
F 1 "100k" V 4734 3700 50  0000 C CNN
F 2 "Resistor_THT:R_Axial_DIN0207_L6.3mm_D2.5mm_P2.54mm_Vertical" V 4780 3700 50  0001 C CNN
F 3 "~" H 4850 3700 50  0001 C CNN
	1    4850 3700
	0    1    1    0   
$EndComp
$Comp
L Device:R R?
U 1 1
P 4850 4000
AR Path="/633D0F43" Ref="R?"  Part="1" 
AR Path="/62DBAF4C/633D0F43" Ref="R?"  Part="1" 
AR Path="/62DB6940/633D0F43" Ref="R13"  Part="1" 
F 0 "R13" V 4643 4000 50  0000 C CNN
F 1 "100k" V 4734 4000 50  0000 C CNN
F 2 "Resistor_THT:R_Axial_DIN0207_L6.3mm_D2.5mm_P2.54mm_Vertical" V 4780 4000 50  0001 C CNN
F 3 "~" H 4850 4000 50  0001 C CNN
	1    4850 4000
	0    1    1    0   
$EndComp
$Comp
L Device:R R?
U 1 1
P 4850 4300
AR Path="/633D0F49" Ref="R?"  Part="1" 
AR Path="/62DBAF4C/633D0F49" Ref="R?"  Part="1" 
AR Path="/62DB6940/633D0F49" Ref="R14"  Part="1" 
F 0 "R14" V 4643 4300 50  0000 C CNN
F 1 "100k" V 4734 4300 50  0000 C CNN
F 2 "Resistor_THT:R_Axial_DIN0207_L6.3mm_D2.5mm_P2.54mm_Vertical" V 4780 4300 50  0001 C CNN
F 3 "~" H 4850 4300 50  0001 C CNN
	1    4850 4300
	0    1    1    0   
$EndComp
$Comp
L Device:R R?
U 1 1
P 4850 4600
AR Path="/633D0F4F" Ref="R?"  Part="1" 
AR Path="/62DBAF4C/633D0F4F" Ref="R?"  Part="1" 
AR Path="/62DB6940/633D0F4F" Ref="R15"  Part="1" 
F 0 "R15" V 4643 4600 50  0000 C CNN
F 1 "100k" V 4734 4600 50  0000 C CNN
F 2 "Resistor_THT:R_Axial_DIN0207_L6.3mm_D2.5mm_P2.54mm_Vertical" V 4780 4600 50  0001 C CNN
F 3 "~" H 4850 4600 50  0001 C CNN
	1    4850 4600
	0    1    1    0   
$EndComp
$Comp
L Device:R R?
U 1 1
P 4850 4900
AR Path="/633D0F55" Ref="R?"  Part="1" 
AR Path="/62DBAF4C/633D0F55" Ref="R?"  Part="1" 
AR Path="/62DB6940/633D0F55" Ref="R16"  Part="1" 
F 0 "R16" V 4643 4900 50  0000 C CNN
F 1 "100k" V 4734 4900 50  0000 C CNN
F 2 "Resistor_THT:R_Axial_DIN0207_L6.3mm_D2.5mm_P2.54mm_Vertical" V 4780 4900 50  0001 C CNN
F 3 "~" H 4850 4900 50  0001 C CNN
	1    4850 4900
	0    1    1    0   
$EndComp
Wire Wire Line
	5000 2800 5000 3100
Connection ~ 5000 3100
Wire Wire Line
	5000 3100 5000 3250
Connection ~ 5000 3400
Wire Wire Line
	5000 3400 5000 3700
Connection ~ 5000 3700
Wire Wire Line
	5000 3700 5000 4000
Connection ~ 5000 4000
Wire Wire Line
	5000 4000 5000 4300
Connection ~ 5000 4300
Wire Wire Line
	5000 4300 5000 4600
Connection ~ 5000 4600
Wire Wire Line
	5000 4600 5000 4900
Wire Wire Line
	5000 3250 5250 3250
Connection ~ 5000 3250
Wire Wire Line
	5000 3250 5000 3400
Text Label 4700 2800 2    50   ~ 0
cv1
Text Label 4700 4900 2    50   ~ 0
cv8
Text Label 4700 4600 2    50   ~ 0
cv7
Text Label 4700 4300 2    50   ~ 0
cv6
Text Label 4700 4000 2    50   ~ 0
cv5
Text Label 4700 3100 2    50   ~ 0
cv2
Text Label 4700 3400 2    50   ~ 0
cv3
Text Label 4700 3700 2    50   ~ 0
cv4
Text Label 5250 3250 0    50   ~ 0
cv
Text Label 7000 5250 2    50   ~ 0
cv
$Comp
L power:GND #PWR?
U 1 1
P 7000 5350
AR Path="/633D915D" Ref="#PWR?"  Part="1" 
AR Path="/62DB6940/633D915D" Ref="#PWR017"  Part="1" 
F 0 "#PWR017" H 7000 5100 50  0001 C CNN
F 1 "GND" H 7005 5177 50  0000 C CNN
F 2 "" H 7000 5350 50  0001 C CNN
F 3 "" H 7000 5350 50  0001 C CNN
	1    7000 5350
	0    1    1    0   
$EndComp
$Comp
L power:GND #PWR?
U 1 1
P 8650 5050
AR Path="/633DC876" Ref="#PWR?"  Part="1" 
AR Path="/62DB6940/633DC876" Ref="#PWR026"  Part="1" 
F 0 "#PWR026" H 8650 4800 50  0001 C CNN
F 1 "GND" H 8655 4877 50  0000 C CNN
F 2 "" H 8650 5050 50  0001 C CNN
F 3 "" H 8650 5050 50  0001 C CNN
	1    8650 5050
	0    1    1    0   
$EndComp
$Comp
L Connector:Conn_01x10_Female J2
U 1 1
P 7200 5250
F 0 "J2" H 7228 5226 50  0000 L CNN
F 1 "conn_L" H 7228 5135 50  0000 L CNN
F 2 "Connector_PinHeader_2.54mm:PinHeader_1x10_P2.54mm_Vertical" H 7200 5250 50  0001 C CNN
F 3 "~" H 7200 5250 50  0001 C CNN
	1    7200 5250
	1    0    0    -1  
$EndComp
$Comp
L Connector:Conn_01x10_Female J4
U 1 1
P 8850 5250
F 0 "J4" H 8878 5226 50  0000 L CNN
F 1 "conn_R" H 8878 5135 50  0000 L CNN
F 2 "Connector_PinHeader_2.54mm:PinHeader_1x10_P2.54mm_Vertical" H 8850 5250 50  0001 C CNN
F 3 "~" H 8850 5250 50  0001 C CNN
	1    8850 5250
	1    0    0    -1  
$EndComp
Text HLabel 6700 5250 0    50   Input ~ 0
cv
Wire Wire Line
	6700 5250 7000 5250
$Comp
L power:GND #PWR?
U 1 1
P 8650 5150
AR Path="/62E1611D" Ref="#PWR?"  Part="1" 
AR Path="/62DB6940/62E1611D" Ref="#PWR027"  Part="1" 
F 0 "#PWR027" H 8650 4900 50  0001 C CNN
F 1 "GND" H 8655 4977 50  0000 C CNN
F 2 "" H 8650 5150 50  0001 C CNN
F 3 "" H 8650 5150 50  0001 C CNN
	1    8650 5150
	0    1    1    0   
$EndComp
$Comp
L power:GND #PWR?
U 1 1
P 8650 5250
AR Path="/62E162C3" Ref="#PWR?"  Part="1" 
AR Path="/62DB6940/62E162C3" Ref="#PWR028"  Part="1" 
F 0 "#PWR028" H 8650 5000 50  0001 C CNN
F 1 "GND" H 8655 5077 50  0000 C CNN
F 2 "" H 8650 5250 50  0001 C CNN
F 3 "" H 8650 5250 50  0001 C CNN
	1    8650 5250
	0    1    1    0   
$EndComp
$EndSCHEMATC
